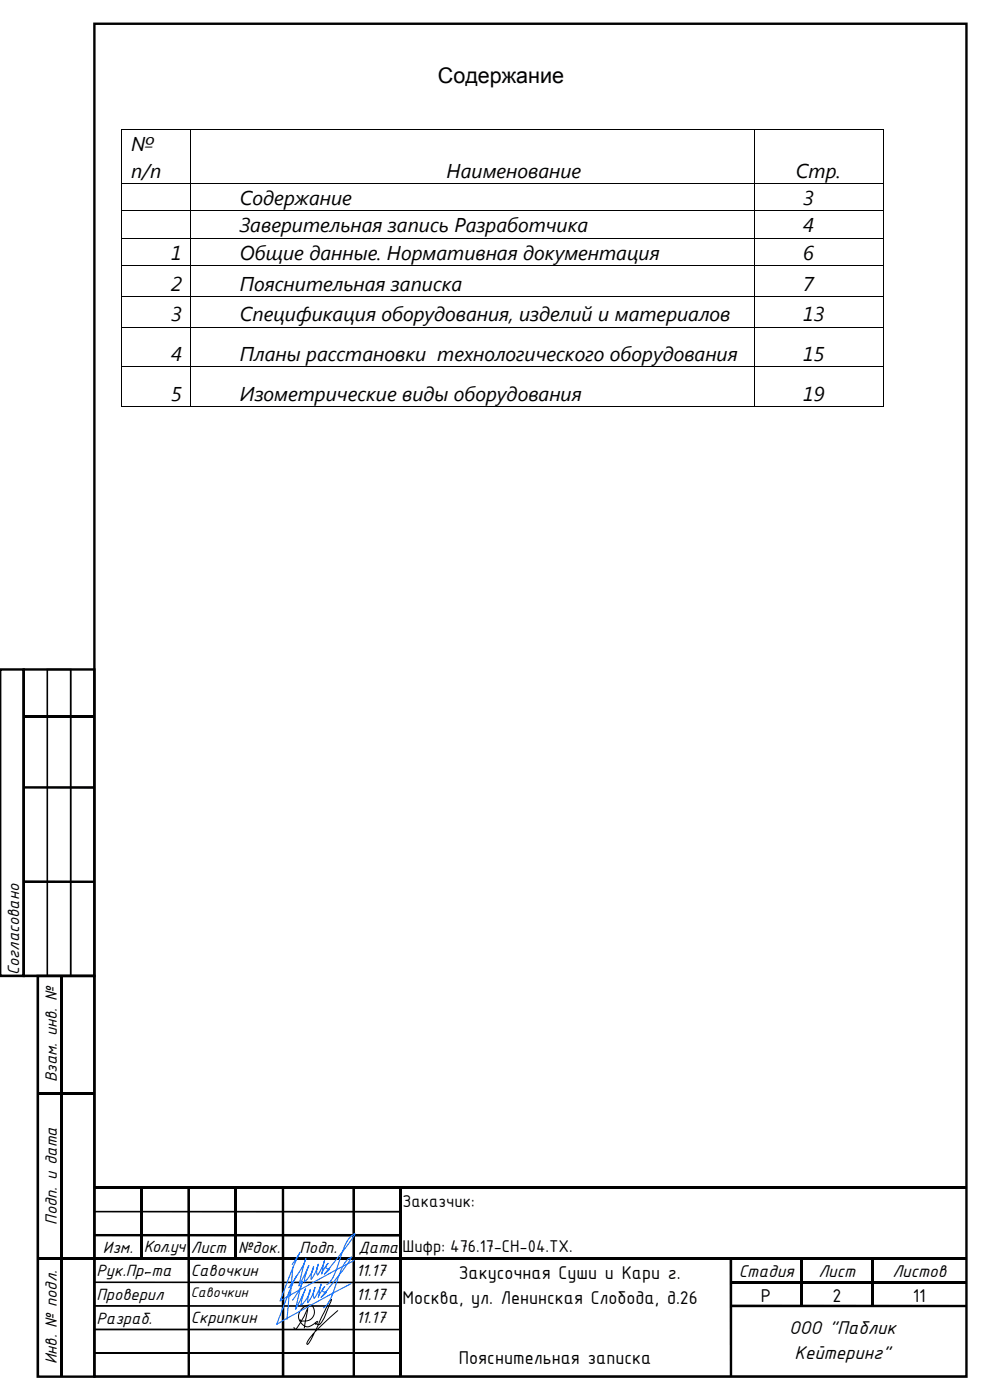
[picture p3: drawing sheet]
<svg xmlns="http://www.w3.org/2000/svg" width="210mm" height="297mm" viewBox="0 0 210 297" stroke-linecap="round" stroke-linejoin="round" font-family="sans-serif">
<g fill="#000">
<path d="M25.8 27.4h.2v.2h-.2zM25.8 38.8h.2v.2h-.2zM40.4 27.4h.2v.2h-.2zM40.4 38.8h.2v.2h-.2zM159.9 27.4h.2v.2h-.2zM159.9 38.8h.2v.2h-.2zM187.4 27.4h.1v.2h-.1zM187.4 38.8h.1v.2h-.1zM25.8 44.6h.2v.2h-.2zM25.8 50.4h.2v.2h-.2zM25.8 56.2h.2v.2h-.2zM40.4 44.6h.2v.2h-.2z"/>
<path d="M40.4 50.4h.2v.2h-.2zM40.4 56.2h.2v.2h-.2zM159.9 44.6h.2v.2h-.2zM159.9 50.4h.2v.2h-.2zM159.9 56.2h.2v.2h-.2zM187.4 44.6h.1v.2h-.1zM187.4 50.4h.1v.2h-.1zM187.4 56.2h.1v.2h-.1zM25.8 62.8h.2v.1h-.2zM25.8 69.3h.2v.2h-.2zM25.8 77.8h.2v.1h-.2zM40.4 62.8h.2v.1h-.2z"/>
<path d="M40.4 69.3h.2v.2h-.2zM40.4 77.8h.2v.1h-.2zM159.9 62.8h.2v.1h-.2zM159.9 69.3h.2v.2h-.2zM159.9 77.8h.2v.1h-.2zM187.4 62.8h.1v.1h-.1zM187.4 69.3h.1v.2h-.1zM187.4 77.8h.1v.1h-.1zM25.8 86.2h.2v.2h-.2zM40.4 86.2h.2v.2h-.2zM159.9 86.2h.2v.2h-.2zM187.4 86.2h.1v.2h-.1z"/>
<path d="M5 151.8h15v.5h-15zM5 166.8h15v.5h-15zM5 186.8h15v.5h-15zM12.7 207.1h.6v85h-.6zM8 231.8h12v.5h-12zM20 251.8h185v.5h-185zM29.8 252.1h.5v14.9h-.5zM39.8 252.1h.5v40h-.5zM49.7 252.1h.6v14.9h-.6zM59.8 252.1h.5v40h-.5zM74.8 252.1h.5v40h-.5zM84.8 252.1h.5v40h-.5z"/>
<path d="M8 266.8h12v.5h-12zM20 266.8h185v.5h-185zM20 261.8h65v.5h-65zM155.1 276.8h50v.5h-50zM155.1 271.8h50v.5h-50zM154.8 267h.5v25.1h-.5zM169.8 267h.5v10.1h-.5zM184.8 267h.5v10.1h-.5z"/>
<path d="M19.8 4.8h185.5v287.5h-185.5zM20 5.3l.3-.3v287l-.3-.2h185l-.2 .2v-287l.2 .3z"/>
<path d="M-.1 141.8h5.4v65.5h-5.4zM0 142.3l.3-.3v65l-.3-.2h5l-.3 .2v-65l.3 .3z"/>
<path d="M4.8 141.8h15.5v65.5h-15.5zM5.3 142v65l-.3-.2h15l-.2 .2v-65l.2 .3h-15z"/>
<path d="M9.9 141.9h5.3v65.3h-5.3zM10.2 142v65l-.2-.2h5l-.2 .2v-65l.2 .2h-5z"/>
<path d="M7.7 206.8h12.6v85.5h-12.6zM8.3 207.1v85l-.3-.3h12l-.2 .3v-85l.2 .2h-12z"/>
</g>
<path d="M20 287.1h65" fill="none" stroke="#000" stroke-width=".34"/>
<path d="M20 257.1h65M20 277.1h65M20 272.1h65M20 282h65" fill="none" stroke="#000" stroke-width=".38"/>
<g fill="none" stroke="#000" stroke-width=".21">
<path d="M25.9 27.6v11.2M25.9 39v5.6M26 27.5h14.4M26 38.9h14.4M40.5 27.6v11.2M40.5 39v5.6M40.6 27.5h119.3M40.6 38.9h119.3M160 27.6v11.2M160 39v5.6M160.1 27.5h27.3M160.1 38.9h27.3"/>
<path d="M187.5 27.6v11.2M187.5 39v5.6M25.9 44.8v5.6M25.9 50.6v5.6M25.9 56.4v6.4M26 44.7h14.4M26 50.5h14.4M26 56.3h14.4M40.5 44.8v5.6M40.5 50.6v5.6M40.5 56.4v6.4M40.6 44.7h119.3"/>
<path d="M40.6 50.5h119.3M40.6 56.3h119.3M160 44.8v5.6M160 50.6v5.6M160 56.4v6.4M160.1 44.7h27.3M160.1 50.5h27.3M160.1 56.3h27.3M187.5 44.8v5.6M187.5 50.6v5.6M187.5 56.4v6.4M25.9 62.9v6.4"/>
<path d="M25.9 69.5v8.3M25.9 77.9v8.3M26 62.9h14.4M26 69.4h14.4M26 77.9h14.4M40.5 62.9v6.4M40.5 69.5v8.3M40.5 77.9v8.3M40.6 62.9h119.3M40.6 69.4h119.3M40.6 77.9h119.3M160 62.9v6.4"/>
<path d="M160 69.5v8.3M160 77.9v8.3M160.1 62.9h27.3M160.1 69.4h27.3M160.1 77.9h27.3M187.5 62.9v6.4M187.5 69.5v8.3M187.5 77.9v8.3M26 86.3h14.4M40.6 86.3h119.3M160.1 86.3h27.3M63.7 280l-.1 .2"/>
<path d="M65.3 277.7l-.7 3.6M65.4 277.2l-1.5 3.1M71.6 278.1l-4.7 4.3M63.7 280.1l.2 .2M63.8 280.6l.8 .7-.1 .5M63.9 280.3l-1 1.5-.3 .2-.2-.4M64.8 280.3h-.9M64.8 280.2a1.9 1.9 0 0 0 1.8-1.2 1.9 1.9 0 0 0-.6-2.1 2.4 2.4 0 0 0-2.2 3.6M66.9 280.7l.1 .2 .2-.1M67.2 280.4a2.8 2.8 0 0 1-2.4 1h-.2M67.4 280.3l-.1 .6 .4 .1 .3-.2a11.4 11.4 0 0 0 1.9-4.1l.4-1-.6 .7-2.1 4.6M67.5 281.1l-2.1 3.9a.18 .18 0 0 1-.2 .2 .18 .18 0 0 1-.1-.2l.5-1 1-1.1"/>
</g>
<path d="M61.4 273.7l-.5 6.2M62.1 275.8l1.5-2.3 .6-1.6-.6 2.1-.9 3.8 2.1-4.4-.6 1.6-.4 1.9 .8-.7 .7-1.1 .5-1.5-.4 1.6-.1 1.2 1-1.6 .5-1.7-.2 .6a2.14 2.14 0 0 0 .1 1.8l.9-1.6 .6-1.5-.7 2.8 .4-.9 1-1.4-.5 .9 .1 .2 .7 .1-1.1 1.1 1.1-1.2a57.7 57.7 0 0 0 5.4-7.3 4.8 4.8 0 0 0-2.3 2.9l-1.2 3.5a9 9 0 0 1-2.5 4.4M62.1 268.8l-.5 6.1M62.8 270.9l1.5-2.4 .6-1.5-.6 2-.9 3.8 2.1-4.3-.6 1.5-.4 2 .8-.7 .7-1.1 .5-1.5-.4 1.5-.1 1.2 1-1.6 .5-1.6-.2 .5a2.14 2.14 0 0 0 .1 1.8l.9-1.5 .6-1.6-.7 2.9 .5-1 .9-1.3-.5 .8 .1 .3 .8 .1-1.2 1.1 1.1-1.3a57.7 57.7 0 0 0 5.4-7.3 4.8 4.8 0 0 0-2.3 3l-1.2 3.4a9 9 0 0 1-2.5 4.4M74.4 272.3l-15.7 8.7 2.6-6.7 1.7-3.7-1.7 2.6M75.2 267.3l-15.8 8.7 2.6-6.7 1.7-3.6-1.7 2.6" fill="none" stroke="#1977ff" stroke-width=".23"/>
<text font-size="4.6" x="92.9" y="17.7">Содержание</text>
<g font-size="4.2">
<text x="27.8" y="32.1">№</text>
<text x="27.8" y="37.7">п/п</text>
<text x="94.7" y="37.7">Наименование</text>
<text x="168.8" y="37.7">Стр.</text>
<text x="50.9" y="43.5">Содержание</text>
<text x="170.3" y="43.5">3</text>
<text x="50.9" y="49.3">Заверительная запись Разработчика</text>
<text x="170.3" y="49.3">4</text>
<text x="36.3" y="55.1">1</text>
<text x="50.9" y="55.1">Общие данные. Нормативная документация</text>
<text x="170.3" y="55.1">6</text>
<text x="36.3" y="61.7">2</text>
<text x="50.9" y="61.7">Пояснительная записка</text>
<text x="170.3" y="61.7">7</text>
<text x="36.3" y="68.2">3</text>
<text x="50.9" y="68.2">Спецификация оборудования, изделий и материалов</text>
<text x="170.3" y="68.2">13</text>
<text x="36.3" y="76.7">4</text>
<text x="50.9" y="76.7">Планы расстановки технологического оборудования</text>
<text x="170.3" y="76.7">15</text>
<text x="36.3" y="85.1">5</text>
<text x="50.9" y="85.1">Изометрические виды оборудования</text>
<text x="170.3" y="85.1">19</text>
<text x="97.4" y="271.4">Закусочная Суши и Кари г.</text>
<text x="85.4" y="276.6">Москва, ул. Ленинская Слобода, д.26</text>
<text x="161.4" y="276.2">Р</text>
<text x="176.6" y="276.2">2</text>
<text x="193.6" y="276.2">11</text>
<text x="167.4" y="283.1">ООО &quot;Паблик</text>
<text x="97.4" y="289.4">Пояснительная записка</text>
<text x="168.6" y="288.4">Кейтеринг&quot;</text>
</g>
<g font-size="3.9">
<text x="85.4" y="256.2">Заказчик:</text>
<text x="85.4" y="265.6">Шифр: 476.17-СН-04.ТХ.</text>
<text x="156.7" y="270.8">Стадия</text>
<text x="173.6" y="270.8">Лист</text>
<text x="189.3" y="270.8">Листов</text>
</g>
<g font-size="3.7">
<text x="4.1" y="206.9" transform="rotate(-90 4.1 206.9)">Согласовано</text>
<text x="12.1" y="229.6" transform="rotate(-90 12.1 229.6)">Взам. инв. №</text>
<text x="12.1" y="259.8" transform="rotate(-90 12.1 259.8)">Подп. и дата</text>
<text x="21.8" y="265.7">Изм.</text>
<text x="30.5" y="265.7">Кол.уч</text>
<text x="40.5" y="265.7">Лист</text>
<text x="50.5" y="265.7">№док.</text>
<text x="63.5" y="265.7">Подп.</text>
<text x="76" y="265.7">Дата</text>
<text x="20.5" y="275.7">Проверил</text>
<text x="20.5" y="270.7">Рук.Пр-. та</text>
<text x="40.5" y="270.7">Савочкин</text>
<text x="75.5" y="270.7">11.17</text>
<text x="75.5" y="275.7">11.17</text>
<text x="20.5" y="280.8">Разраб.</text>
<text x="40.5" y="280.7">Скрипкин</text>
<text x="75.5" y="280.7">11.17</text>
<text x="12.1" y="289.4" transform="rotate(-90 12.1 289.4)">Инв. № подл.</text>
</g>
<text font-size="3.2" x="40.5" y="275.2">Савочкин</text>
</svg>
